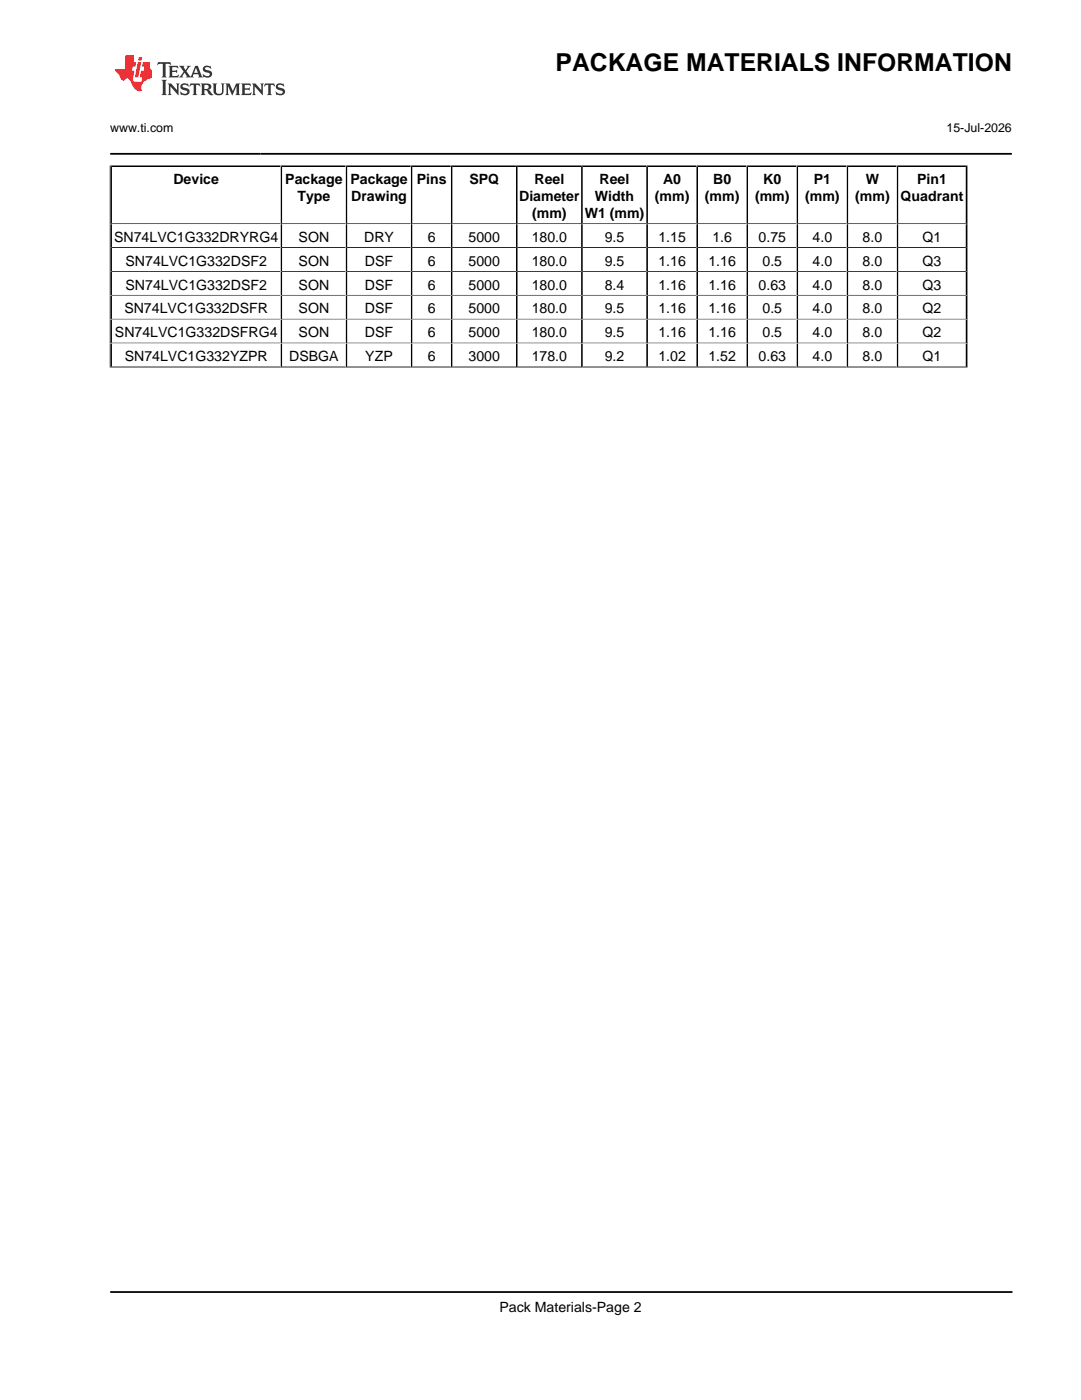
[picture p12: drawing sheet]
<svg xmlns="http://www.w3.org/2000/svg" width="216mm" height="279mm" viewBox="0 0 216 279" stroke-linecap="round" stroke-linejoin="round" font-family="sans-serif">
<path d="M31.6 12.4l-.2 .6 .6-.3 .5 .1v.1v2.2l-.2 .4h1l-.2-.4v-2.2v-.1l.5-.1 .5 .3-.1-.6zM33.6 13.1l.3 .4v1.6l-.3 .4h1.9l.2-.6a1.14 1.14 0 0 1-1.3 .3v-.8h.7l.3 .2v-.7l-.3 .2h-.7v-.5l.2-.2a.99 .99 0 0 1 1 .3l-.1-.6zM35.7 13.1l1 1.2-1 1.2h.9l-.2-.3 .4-.7 .5 .8-.2 .2h1.6l-.2-.3 .1-.4h1l.1 .4-.1 .3h.9l-.3-.4-.7-2h-.5l-1 2.2-.8-1.1 .9-1.1h-.8l.1 .2-.4 .7-.3-.7 .1-.2zM39.1 13.5l.4 1h-.8zM40.7 13.3a.66 .66 0 0 0-.2 .7 .66 .66 0 0 0 .6 .4l.6 .2 .1 .4a.97 .97 0 0 1-1.3-.3l.1 .8 .2-.1a1.15 1.15 0 0 0 1.5-.6 1.16 1.16 0 0 0-1.3-.9v-.4a1.1 1.1 0 0 1 1.2 .2l-.2-.6-.2 .1-.5-.1zM32.2 15.9l.3 .4v2.3l-.3 .4h1.1l-.2-.4v-2.3l.2-.4zM33.5 16.7l.2 .4v1.5l-.2 .4h.7l-.2-.4v-1.3l1.6 1.7v-1.9l.2-.4h-.7l.2 .2v1.1l-1.1-1.3zM36.2 16.8a.66 .66 0 0 0-.2 .7 .66 .66 0 0 0 .6 .5l.7 .1v.5a.97 .97 0 0 1-1.3-.4l.1 .8 .2-.1a1.16 1.16 0 0 0 1.6-.6 1.16 1.16 0 0 0-1.3-.9l-.1-.3a1.1 1.1 0 0 1 1.2 .2l-.2-.6-.2 .1-.5-.2zM38 16.7l-.1 .6a.63 .63 0 0 1 .7-.3l.1 1.6-.3 .4h1l-.3-.4 .1-1.6a.66 .66 0 0 1 .8 .3l-.2-.6zM40.1 16.7l.2 .4v1.5l-.2 .4h.9l-.2-.2v-.8l.5 .1 .1 .1a.78 .78 0 0 0 1.2 .7l-1-1a.62 .62 0 0 0 .6-.5 .62 .62 0 0 0-.6-.7zM40.8 17h.1a.47 .47 0 0 1 .6 0 .47 .47 0 0 1 .1 .6l-.2 .1-.6 .1zM42.4 16.7l.2 .2a2.3 2.3 0 0 0 .4 2 1.03 1.03 0 0 0 1.6-.7l.1-1.3 .2-.2h-.8l.2 .4v1.1a.6 .6 0 0 1-.6 .5 .6 .6 0 0 1-.6-.5l.1-1.3 .2-.2zM45 16.7l.2 .4v1.5l-.2 .4h.7l-.2-.4v-1.4l.8 1.8 .9-1.8v1.4l-.2 .4h1l-.3-.4v-1.5l.3-.4h-.9l-.6 1.5-.7-1.5zM48.1 16.7l.3 .4v1.5l-.3 .4h1.9l.2-.6a1.14 1.14 0 0 1-1.3 .3v-.8h.5l.5 .2v-.7l-.3 .2h-.7v-.5l.1-.1a1.02 1.02 0 0 1 1.1 .2l-.1-.5zM50.3 16.7l.2 .4v1.5l-.2 .4h.8l-.3-.4v-1.3l1.7 1.7v-1.9l.2-.4h-.7l.1 .2 .1 1.1-1.2-1.3zM52.9 16.7l-.1 .6a.63 .63 0 0 1 .7-.3l.1 1.6-.3 .4h1l-.3-.4 .1-1.6a.66 .66 0 0 1 .8 .3l-.2-.6zM55.3 16.8a.66 .66 0 0 0-.2 .7 .66 .66 0 0 0 .6 .5l.6 .1 .1 .5a1.14 1.14 0 0 1-1.4-.3l.2 .7 .2-.1a.93 .93 0 0 0 1 .1 .93 .93 0 0 0 .5-1l-.4-.3-.9-.3-.1-.3a1.14 1.14 0 0 1 1.3 .2l-.2-.6-.2 .1-.5-.2z" fill-rule="evenodd" fill="#373435"/>
<path d="M25 11v2.8h-2v.4l.9 .9a.93 .93 0 0 0 .9 .9 .6 .6 0 0 1 .6-.3 .6 .6 0 0 1 .5 .3l.4 .8a1.58 1.58 0 0 0 2.1 1.3 1.62 1.62 0 0 1 1-2.2l.9-.3v-1.5a1.56 1.56 0 0 1-.4-1.7h-1.4l-.2 .9h.5l-.1 .8h-.5l-.2 1.1v.2l.4 .1-.2 .8h-.6a.74 .74 0 0 1-1.1-.6l.3-1.6h-.4l.1-.8h.5l.2-.9h-.5v-1.4zM27.5 12.4l-.6 3.1h.7l.6-3.1zM27.7 11.4l-.1 .7h.7l.1-.7z" fill-rule="evenodd" fill="#ed3237"/>
<g fill="none" stroke="#000" stroke-width=".35">
<path d="M22 30.7h180M22 33.2h171.1M22.2 33v40.3M56.2 33v40.3M69.2 33v40.3M82.2 33v40.3M90.2 33v40.3M103.2 33v40.3M116.2 33v40.3M129.2 33v40.3M139.2 33v40.3M149.2 33v40.3"/>
<path d="M159.2 33v40.3M169.2 33v40.3M179.2 33v40.3M192.9 33v40.3M22 257.9h180.1"/>
</g>
<path d="M21.9 33v40.4M193.1 33v40.4M22 44.7h171.1M22 49.4h171.1M22 54.2h171.1M22 58.9h171.1M21.9 73.4h171.3M22 63.7h171.1M22 68.5h171.1M22 73.2h171.1" fill="none" stroke="#000" stroke-width=".2"/>
<text font-size="4.9" x="110.9" y="14.2">PACKAGE MATERIALS INFORMATION</text>
<g font-size="2.8">
<text x="34.6" y="36.8">Device</text>
<text x="56.9" y="36.8">Package</text>
<text x="59.4" y="40.2">Type</text>
<text x="69.9" y="36.8">Package</text>
<text x="70.1" y="40.2">Drawing</text>
<text x="83.2" y="36.8">Pins</text>
<text x="93.7" y="36.8">SPQ</text>
<text x="103.6" y="40.2">Diameter</text>
<text x="106.7" y="36.8">Reel</text>
<text x="118.8" y="40.2">Width</text>
<text x="119.7" y="36.8">Reel</text>
<text x="130.7" y="40.2">(mm)</text>
<text x="132.4" y="36.8">A0</text>
<text x="140.7" y="40.2">(mm)</text>
<text x="142.4" y="36.8">B0</text>
<text x="150.7" y="40.2">(mm)</text>
<text x="152.4" y="36.8">K0</text>
<text x="160.7" y="40.2">(mm)</text>
<text x="162.4" y="36.8">P1</text>
<text x="170.7" y="40.2">(mm)</text>
<text x="172.8" y="36.8">W</text>
<text x="179.8" y="40.2">Quadrant</text>
<text x="183.1" y="36.8">Pin1</text>
<text x="106.2" y="43.6">(mm)</text>
<text x="116.7" y="43.6">W1 (mm)</text>
<text x="22.8" y="48.3">SN74LVC1G332DRYRG4</text>
<text x="25.1" y="53.1">SN74LVC1G332DSF2</text>
<text x="59.6" y="48.3">SON</text>
<text x="59.6" y="53.1">SON</text>
<text x="72.7" y="48.3">DRY</text>
<text x="72.9" y="53.1">DSF</text>
<text x="85.4" y="48.3">6</text>
<text x="85.4" y="53.1">6</text>
<text x="93.5" y="48.3">5000</text>
<text x="93.5" y="53.1">5000</text>
<text x="106.1" y="48.3">180.0</text>
<text x="106.1" y="53.1">180.0</text>
<text x="120.7" y="48.3">9.5</text>
<text x="120.7" y="53.1">9.5</text>
<text x="131.4" y="48.3">1.15</text>
<text x="131.4" y="53.1">1.16</text>
<text x="141.4" y="53.1">1.16</text>
<text x="142.2" y="48.3">1.6</text>
<text x="151.4" y="48.3">0.75</text>
<text x="152.2" y="53.1">0.5</text>
<text x="162.2" y="48.3">4.0</text>
<text x="162.2" y="53.1">4.0</text>
<text x="172.2" y="48.3">8.0</text>
<text x="172.2" y="53.1">8.0</text>
<text x="184.2" y="48.3">Q1</text>
<text x="184.2" y="53.1">Q3</text>
<text x="25.1" y="57.8">SN74LVC1G332DSF2</text>
<text x="59.6" y="57.8">SON</text>
<text x="72.9" y="57.8">DSF</text>
<text x="85.4" y="57.8">6</text>
<text x="93.5" y="57.8">5000</text>
<text x="106.1" y="57.8">180.0</text>
<text x="120.7" y="57.8">8.4</text>
<text x="131.4" y="57.8">1.16</text>
<text x="141.4" y="57.8">1.16</text>
<text x="151.4" y="57.8">0.63</text>
<text x="162.2" y="57.8">4.0</text>
<text x="172.2" y="57.8">8.0</text>
<text x="184.2" y="57.8">Q3</text>
<text x="24.8" y="62.6">SN74LVC1G332DSFR</text>
<text x="59.6" y="62.6">SON</text>
<text x="72.9" y="62.6">DSF</text>
<text x="85.4" y="62.6">6</text>
<text x="93.5" y="62.6">5000</text>
<text x="106.1" y="62.6">180.0</text>
<text x="120.7" y="62.6">9.5</text>
<text x="131.4" y="62.6">1.16</text>
<text x="141.4" y="62.6">1.16</text>
<text x="152.2" y="62.6">0.5</text>
<text x="162.2" y="62.6">4.0</text>
<text x="172.2" y="62.6">8.0</text>
<text x="184.2" y="62.6">Q2</text>
<text x="22.9" y="67.3">SN74LVC1G332DSFRG4</text>
<text x="59.6" y="67.3">SON</text>
<text x="72.9" y="67.3">DSF</text>
<text x="85.4" y="67.3">6</text>
<text x="93.5" y="67.3">5000</text>
<text x="106.1" y="67.3">180.0</text>
<text x="120.7" y="67.3">9.5</text>
<text x="131.4" y="67.3">1.16</text>
<text x="141.4" y="67.3">1.16</text>
<text x="152.2" y="67.3">0.5</text>
<text x="162.2" y="67.3">4.0</text>
<text x="172.2" y="67.3">8.0</text>
<text x="184.2" y="67.3">Q2</text>
<text x="24.9" y="72.1">SN74LVC1G332YZPR</text>
<text x="57.7" y="72.1">DSBGA</text>
<text x="72.9" y="72.1">YZP</text>
<text x="85.4" y="72.1">6</text>
<text x="93.5" y="72.1">3000</text>
<text x="106.1" y="72.1">178.0</text>
<text x="120.7" y="72.1">9.2</text>
<text x="131.4" y="72.1">1.02</text>
<text x="141.4" y="72.1">1.52</text>
<text x="151.4" y="72.1">0.63</text>
<text x="162.2" y="72.1">4.0</text>
<text x="172.2" y="72.1">8.0</text>
<text x="184.2" y="72.1">Q1</text>
<text x="99.7" y="262">Pack Materials-Page 2</text>
</g>
<g font-size="2.5">
<text x="22" y="26.4">www.ti.com</text>
<text x="189" y="26.4">15-Jul-2026</text>
</g>
</svg>
